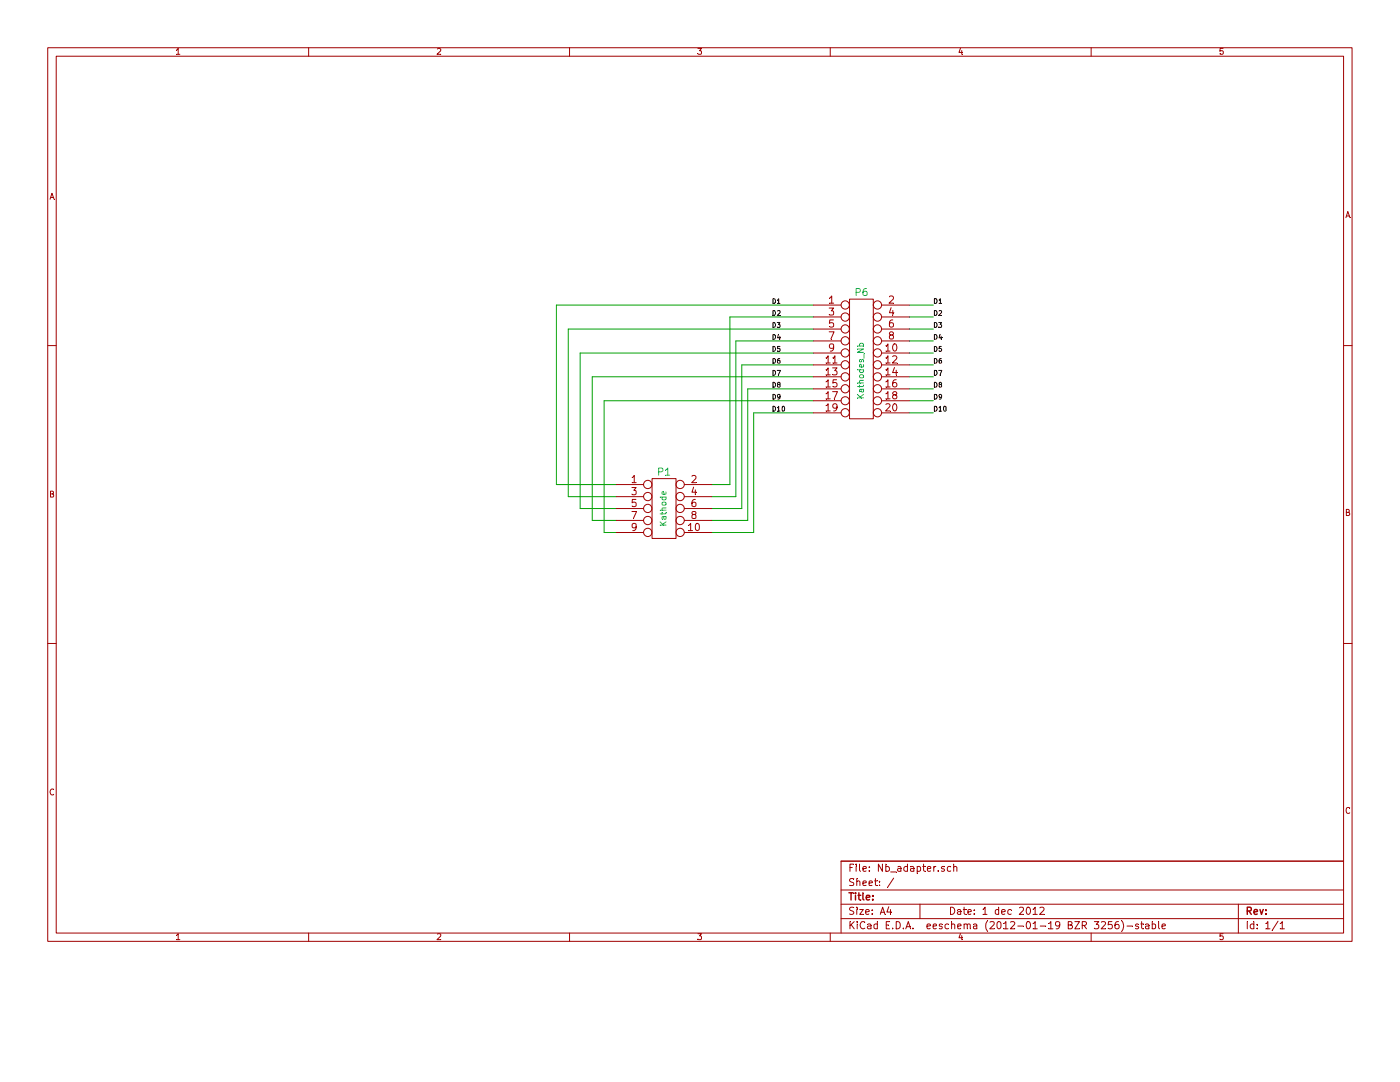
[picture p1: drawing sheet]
EESchema Schematic File Version 2  date 12/1/2012 12:32:52 PM
LIBS:Nb_LED_sym
LIBS:Nb_adapter-cache
EELAYER 25  0
EELAYER END
$Descr A4 11700 8267
encoding utf-8
Sheet 1 1
Title ""
Date "1 dec 2012"
Rev ""
Comp ""
Comment1 ""
Comment2 ""
Comment3 ""
Comment4 ""
$EndDescr
Text Label 7800 2550 0    40   ~ 0
D1
Text Label 7800 2650 0    40   ~ 0
D2
Text Label 7800 2750 0    40   ~ 0
D3
Text Label 7800 2850 0    40   ~ 0
D4
Text Label 7800 2950 0    40   ~ 0
D5
Text Label 7800 3050 0    40   ~ 0
D6
Text Label 7800 3150 0    40   ~ 0
D7
Text Label 7800 3250 0    40   ~ 0
D8
Text Label 7800 3350 0    40   ~ 0
D9
Text Label 7800 3450 0    40   ~ 0
D10
Text Label 6450 3450 0    40   ~ 0
D10
Text Label 6450 3350 0    40   ~ 0
D9
Text Label 6450 3250 0    40   ~ 0
D8
Text Label 6450 3150 0    40   ~ 0
D7
Text Label 6450 3050 0    40   ~ 0
D6
Text Label 6450 2950 0    40   ~ 0
D5
Text Label 6450 2850 0    40   ~ 0
D4
Text Label 6450 2750 0    40   ~ 0
D3
Text Label 6450 2650 0    40   ~ 0
D2
Text Label 6450 2550 0    40   ~ 0
D1
Wire Wire Line
	7800 3450 7600 3450
Wire Wire Line
	7800 3250 7600 3250
Wire Wire Line
	7800 3050 7600 3050
Wire Wire Line
	7800 2850 7600 2850
Wire Wire Line
	7800 2650 7600 2650
Wire Wire Line
	5950 4450 6300 4450
Wire Wire Line
	6300 4450 6300 3450
Wire Wire Line
	6300 3450 6800 3450
Wire Wire Line
	5950 4350 6250 4350
Wire Wire Line
	6250 4350 6250 3250
Wire Wire Line
	6250 3250 6800 3250
Wire Wire Line
	5950 4250 6200 4250
Wire Wire Line
	6200 4250 6200 3050
Wire Wire Line
	6200 3050 6800 3050
Wire Wire Line
	5950 4150 6150 4150
Wire Wire Line
	6150 4150 6150 2850
Wire Wire Line
	6150 2850 6800 2850
Wire Wire Line
	5950 4050 6100 4050
Wire Wire Line
	6100 4050 6100 2650
Wire Wire Line
	6100 2650 6800 2650
Wire Wire Line
	6800 2550 4650 2550
Wire Wire Line
	4650 2550 4650 4050
Wire Wire Line
	4650 4050 5150 4050
Wire Wire Line
	6800 2750 4750 2750
Wire Wire Line
	4750 2750 4750 4150
Wire Wire Line
	4750 4150 5150 4150
Wire Wire Line
	6800 2950 4850 2950
Wire Wire Line
	4850 2950 4850 4250
Wire Wire Line
	4850 4250 5150 4250
Wire Wire Line
	6800 3150 4950 3150
Wire Wire Line
	4950 3150 4950 4350
Wire Wire Line
	4950 4350 5150 4350
Wire Wire Line
	6800 3350 5050 3350
Wire Wire Line
	5050 3350 5050 4450
Wire Wire Line
	5050 4450 5150 4450
Wire Wire Line
	7800 2550 7600 2550
Wire Wire Line
	7800 2750 7600 2750
Wire Wire Line
	7800 2950 7600 2950
Wire Wire Line
	7800 3150 7600 3150
Wire Wire Line
	7800 3350 7600 3350
$Comp
L CONN_10X2 P6
U 1 1
P 7200 3000
F 0 "P6" H 7200 3550 60  0000 C CNN
F 1 "Kathodes_Nb" V 7200 2900 50  0000 C CNN
	1    7200 3000
	1    0    0    -1  
$EndComp
$Comp
L CONN_5X2 P1
U 1 1
P 5550 4250
F 0 "P1" H 5550 4550 60  0000 C CNN
F 1 "Kathode" V 5550 4250 50  0000 C CNN
	1    5550 4250
	1    0    0    -1  
$EndComp
$EndSCHEMATC
